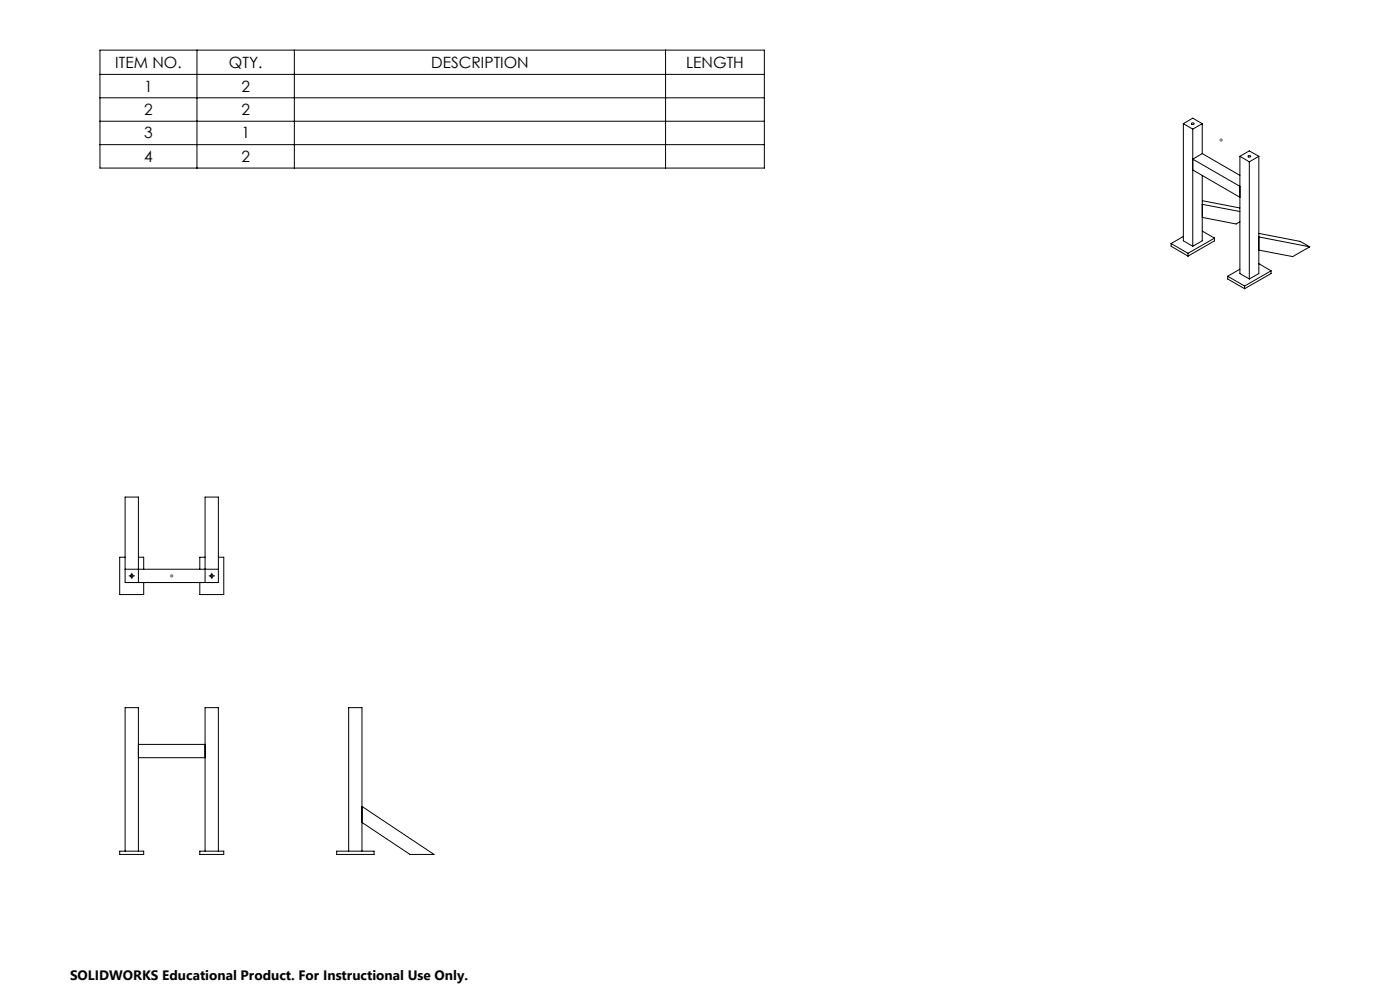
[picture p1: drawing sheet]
<svg xmlns="http://www.w3.org/2000/svg" width="420mm" height="297mm" viewBox="0 0 420 297" stroke-linecap="round" stroke-linejoin="round" font-family="sans-serif">
<g fill="none" stroke="#000" stroke-width=".3">
<path d="M30 15h199.3v35.4h-199.3zM59.1 15v35.4M88.3 15v35.4M199.7 15v35.4M30 22.3h199.3M30 29.3h199.3M30 36.3h199.3M355 37.1v35.1l2.8 1.6M355 37.1l2.8 1.6M355 37.1l2.8-1.7 2.9 1.7M357.5 36.9h.6a.27 .27 0 0 1 .1 .3 .27 .27 0 0 1-.4 .1l-.3-.1zM357.8 38.7v35.1"/>
<path d="M360.7 37.1l-2.9 1.6M360.7 37.1v8.9M30 43.4h199.3M357.8 50.9l14.2 8.2M360.7 52.6v19.6l-2.9 1.6M360.7 46l11.3 6.6M360.7 46l-2.9 1.7 14.2 8.1M372 46.8l2.8-1.6 2.8 1.6M372 46.8l2.8 1.7M372 46.8v35.2l2.8 1.6M374.4 46.7l.5-.1a.24 .24 0 0 1 .3 .3 .24 .24 0 0 1-.3 .2l-.4-.1zM374.8 48.5v35.1"/>
<path d="M377.6 46.8l-2.8 1.7M377.6 46.8v35.2l-2.8 1.6M351.3 73l5.1 2.9M351.3 73v.8l5.1 3M355 70.9l-3.7 2.1M356.4 75.9v.9M360.7 69.2l3.6 2.2M360.7 61.2l11.3 2.2M360.7 60.1l11.3 2.2M360.7 65.2l10.1 1.9 1.2-.6M364.3 71.4l-7.9 4.5M364.3 71.4v.8l-7.9 4.6"/>
<path d="M377.6 79l3.7 2.2M377.6 70l12.5 2.4 2.8 1.6M377.6 71l15.3 3M392.9 74l-5.1 2.9-10.2-1.9M368.3 82.8v.8l5.1 2.9M368.3 82.8l5.1 2.9M372 80.7l-3.7 2.1M373.4 85.7v.8M381.3 81.2l-7.9 4.5M381.3 81.2v.8l-7.9 4.5M37.5 167h-1.6v11.2h7.2v-3.6M37.5 170.6h28"/>
<path d="M41.5 167h1.6v3.6M41.5 174.6v-25.6h-4v25.6h28v-25.6h-4v25.6M61.5 167h-1.6v3.6M65.5 167h1.6v11.2h-7.2v-3.6M41.5 227.1h20M41.5 223.1h20M35.9 255.1h7.2v1h-7.2zM37.5 255.1v-43h4v43M59.9 255.1h7.2v1h-7.2zM61.5 255.1v-43h4v43M101 255.1h11.2v1h-11.2zM104.6 255.1v-43h4v43"/>
<path d="M108.6 241.7l21.6 14.4h-7.2l-14.4-9.6"/>
<circle cx="39.5" cy="172.6" r=".42"/>
<circle cx="63.5" cy="172.6" r=".42"/>
</g>
<path d="M365.8 42h1M366 41.6l.7 .7M366.3 41.4v1.1M366.7 41.6l-.7 .7M51 172.6h1M51.2 172.3l.7 .7M51.5 172.1v1M51.9 172.3l-.7 .7" fill="none" stroke="#808080" stroke-width=".3"/>
<g fill="none" stroke="#000" stroke-width=".3" stroke-dasharray="15.2 1.3 1.3 1.3" stroke-linecap="butt">
<path d="M39 172.6h-.4M39.5 172.6v-.5M39.5 172.6h-.5M39.5 172.6v.5M39.5 172.6h.5M39.5 172.1v-.4M39.5 173.1v.4M40 172.6h.5M63 172.6h-.4M63.5 172.6v-.5M63.5 172.6h-.5M63.5 172.6v.5"/>
<path d="M63.5 172.6h.5M63.5 172.1v-.4M63.5 173.1v.4M64 172.6h.5"/>
</g>
<g font-size="4.7">
<text x="34.6" y="20.3">ITEM NO.</text>
<text x="68.7" y="20.3">QTY.</text>
<text x="129.4" y="20.3">DESCRIPTION</text>
<text x="205.8" y="20.3">LENGTH</text>
<text x="43.3" y="27.5">1</text>
<text x="72.4" y="27.5">2</text>
<text x="43.3" y="34.5">2</text>
<text x="72.4" y="34.5">2</text>
<text x="43.3" y="41.5">3</text>
<text x="72.4" y="41.5">1</text>
<text x="43.3" y="48.5">4</text>
<text x="72.4" y="48.5">2</text>
</g>
<text font-size="4.1" x="21" y="293.7">SOLIDWORKS Educational Product. For Instructional Use Only.</text>
</svg>
